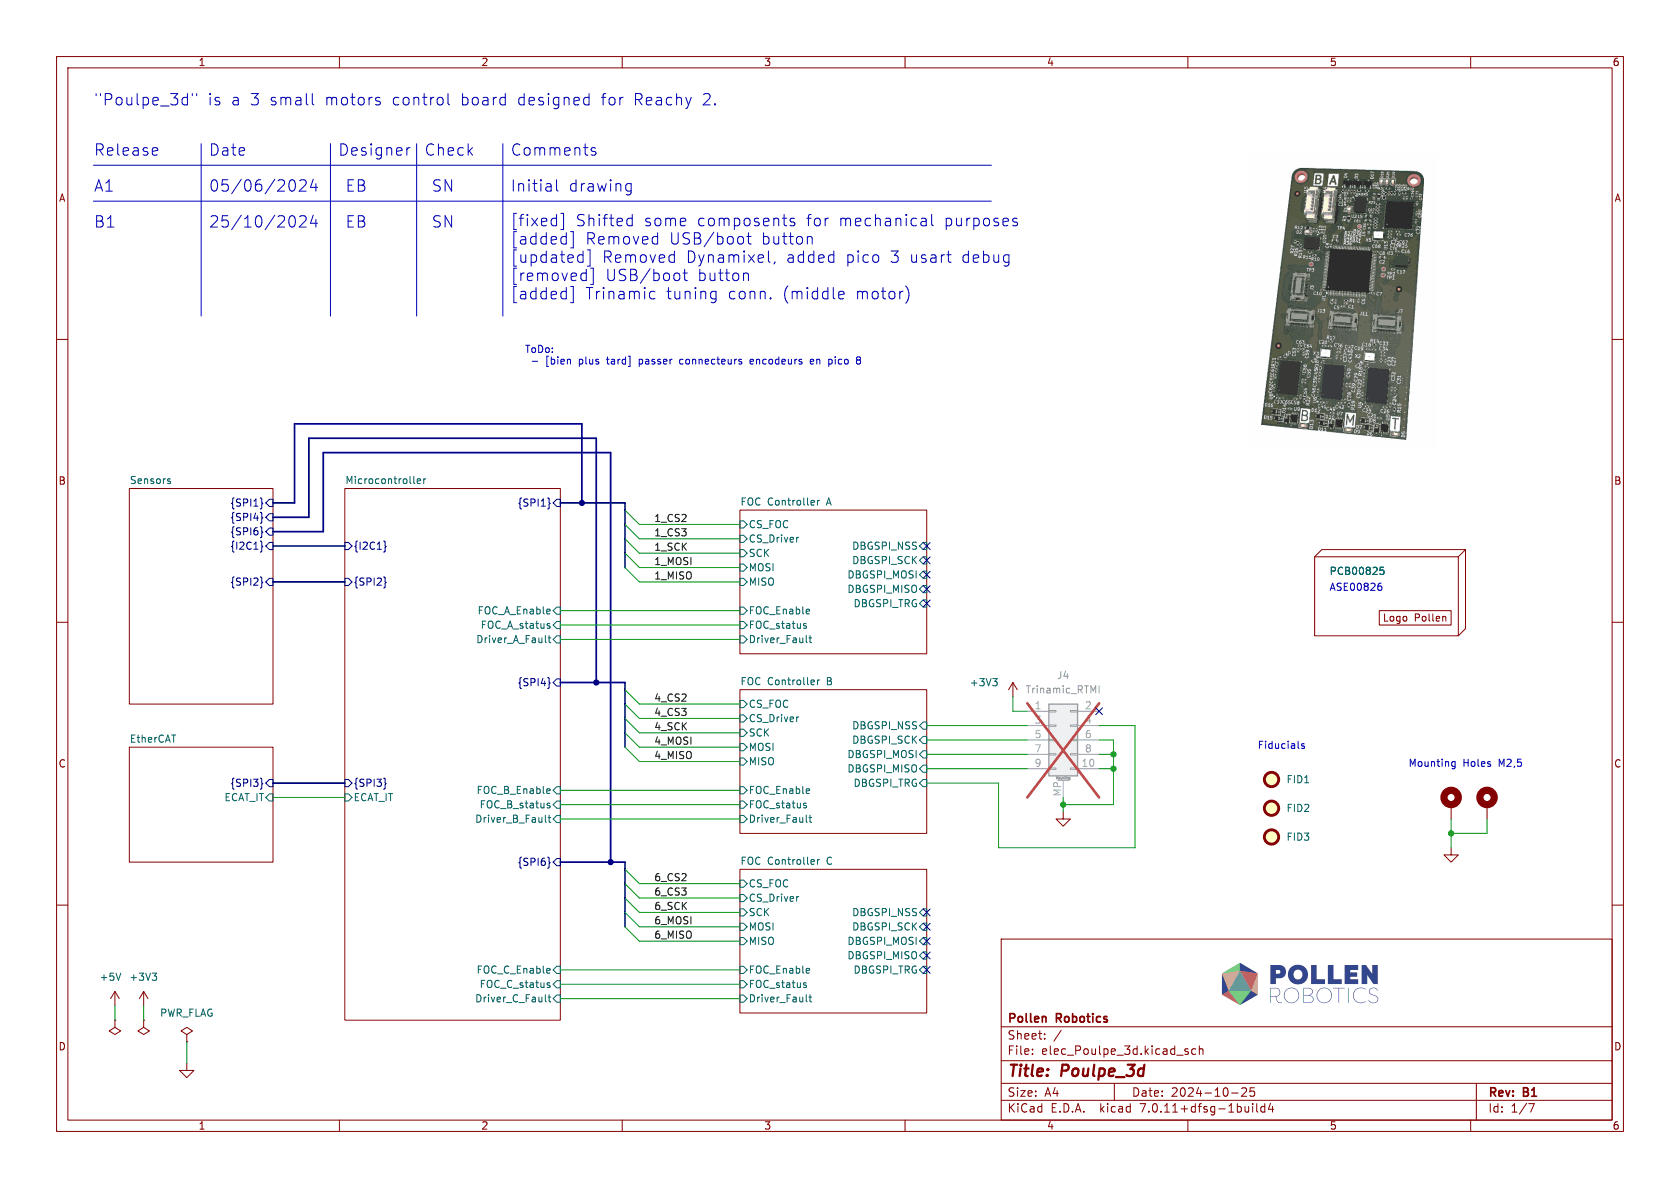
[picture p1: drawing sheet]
(kicad_sch (version 20230121) (generator eeschema)

 (paper "A4")

 (title_block
  (title "Poulpe_3d")
  (date "2024-10-25")
  (rev "B1")
  (company "Pollen Robotics"))

 (lib_symbols
  (symbol "+3V3_1" (power) (pin_names (offset 0)) (in_bom yes) (on_board yes)
   (property "Reference" "#PWR" (at 0 -3.81 0) (effects (font (size 1.27 1.27)) hide))
   (property "Value" "+3V3_1" (at 0 3.556 0) (effects (font (size 1.27 1.27))))
   (property "Footprint" "" (at 0 0 0) (effects (font (size 1.27 1.27)) hide))
   (property "Datasheet" "" (at 0 0 0) (effects (font (size 1.27 1.27)) hide))
   (symbol "+3V3_1_0_1"
    (polyline (pts (xy -0.762 1.27) (xy 0 2.54)) (stroke (width 0) (type default)) (fill (type none)))
    (polyline (pts (xy 0 0) (xy 0 2.54)) (stroke (width 0) (type default)) (fill (type none)))
    (polyline (pts (xy 0 2.54) (xy 0.762 1.27)) (stroke (width 0) (type default)) (fill (type none))))
   (symbol "+3V3_1_1_1"
    (pin power_in line (at 0 0 90) (length 0) hide (name "+3V3" (effects (font (size 1.27 1.27)))) (number "1" (effects (font (size 1.27 1.27)))))))
  (symbol "+5V_1" (power) (pin_names (offset 0)) (in_bom yes) (on_board yes)
   (property "Reference" "#PWR" (at 0 -3.81 0) (effects (font (size 1.27 1.27)) hide))
   (property "Value" "+5V_1" (at 0 3.556 0) (effects (font (size 1.27 1.27))))
   (property "Footprint" "" (at 0 0 0) (effects (font (size 1.27 1.27)) hide))
   (property "Datasheet" "" (at 0 0 0) (effects (font (size 1.27 1.27)) hide))
   (symbol "+5V_1_0_1"
    (polyline (pts (xy -0.762 1.27) (xy 0 2.54)) (stroke (width 0) (type default)) (fill (type none)))
    (polyline (pts (xy 0 0) (xy 0 2.54)) (stroke (width 0) (type default)) (fill (type none)))
    (polyline (pts (xy 0 2.54) (xy 0.762 1.27)) (stroke (width 0) (type default)) (fill (type none))))
   (symbol "+5V_1_1_1"
    (pin power_in line (at 0 0 90) (length 0) hide (name "+5V" (effects (font (size 1.27 1.27)))) (number "1" (effects (font (size 1.27 1.27)))))))
  (symbol "Connector_Generic_MountingPin:Conn_02x05_Odd_Even_MountingPin" (pin_names (offset 1.016) hide) (in_bom yes) (on_board yes)
   (property "Reference" "J" (at 1.27 7.62 0) (effects (font (size 1.27 1.27))))
   (property "Value" "Conn_02x05_Odd_Even_MountingPin" (at 2.54 -7.62 0) (effects (font (size 1.27 1.27)) (justify left)))
   (property "Footprint" "" (at 0 0 0) (effects (font (size 1.27 1.27)) hide))
   (property "Datasheet" "~" (at 0 0 0) (effects (font (size 1.27 1.27)) hide))
   (symbol "Conn_02x05_Odd_Even_MountingPin_1_1"
    (rectangle (start -1.27 -4.953) (end 0 -5.207) (stroke (width 0.1524) (type default)) (fill (type none)))
    (rectangle (start -1.27 -2.413) (end 0 -2.667) (stroke (width 0.1524) (type default)) (fill (type none)))
    (rectangle (start -1.27 0.127) (end 0 -0.127) (stroke (width 0.1524) (type default)) (fill (type none)))
    (rectangle (start -1.27 2.667) (end 0 2.413) (stroke (width 0.1524) (type default)) (fill (type none)))
    (rectangle (start -1.27 5.207) (end 0 4.953) (stroke (width 0.1524) (type default)) (fill (type none)))
    (rectangle (start -1.27 6.35) (end 3.81 -6.35) (stroke (width 0.254) (type default)) (fill (type background)))
    (polyline (pts (xy 0.254 -7.112) (xy 2.286 -7.112)) (stroke (width 0.1524) (type default)) (fill (type none)))
    (rectangle (start 3.81 -4.953) (end 2.54 -5.207) (stroke (width 0.1524) (type default)) (fill (type none)))
    (rectangle (start 3.81 -2.413) (end 2.54 -2.667) (stroke (width 0.1524) (type default)) (fill (type none)))
    (rectangle (start 3.81 0.127) (end 2.54 -0.127) (stroke (width 0.1524) (type default)) (fill (type none)))
    (rectangle (start 3.81 2.667) (end 2.54 2.413) (stroke (width 0.1524) (type default)) (fill (type none)))
    (rectangle (start 3.81 5.207) (end 2.54 4.953) (stroke (width 0.1524) (type default)) (fill (type none)))
    (text "Mounting" (at 1.27 -6.731 0) (effects (font (size 0.381 0.381))))
    (pin passive line (at -5.08 5.08 0) (length 3.81) (name "Pin_1" (effects (font (size 1.27 1.27)))) (number "1" (effects (font (size 1.27 1.27)))))
    (pin passive line (at 7.62 -5.08 180) (length 3.81) (name "Pin_10" (effects (font (size 1.27 1.27)))) (number "10" (effects (font (size 1.27 1.27)))))
    (pin passive line (at 7.62 5.08 180) (length 3.81) (name "Pin_2" (effects (font (size 1.27 1.27)))) (number "2" (effects (font (size 1.27 1.27)))))
    (pin passive line (at -5.08 2.54 0) (length 3.81) (name "Pin_3" (effects (font (size 1.27 1.27)))) (number "3" (effects (font (size 1.27 1.27)))))
    (pin passive line (at 7.62 2.54 180) (length 3.81) (name "Pin_4" (effects (font (size 1.27 1.27)))) (number "4" (effects (font (size 1.27 1.27)))))
    (pin passive line (at -5.08 0 0) (length 3.81) (name "Pin_5" (effects (font (size 1.27 1.27)))) (number "5" (effects (font (size 1.27 1.27)))))
    (pin passive line (at 7.62 0 180) (length 3.81) (name "Pin_6" (effects (font (size 1.27 1.27)))) (number "6" (effects (font (size 1.27 1.27)))))
    (pin passive line (at -5.08 -2.54 0) (length 3.81) (name "Pin_7" (effects (font (size 1.27 1.27)))) (number "7" (effects (font (size 1.27 1.27)))))
    (pin passive line (at 7.62 -2.54 180) (length 3.81) (name "Pin_8" (effects (font (size 1.27 1.27)))) (number "8" (effects (font (size 1.27 1.27)))))
    (pin passive line (at -5.08 -5.08 0) (length 3.81) (name "Pin_9" (effects (font (size 1.27 1.27)))) (number "9" (effects (font (size 1.27 1.27)))))
    (pin passive line (at 1.27 -10.16 90) (length 3.048) (name "MountPin" (effects (font (size 1.27 1.27)))) (number "MP" (effects (font (size 1.27 1.27)))))))
  (symbol "GND_1" (power) (pin_names (offset 0)) (in_bom yes) (on_board yes)
   (property "Reference" "#PWR" (at 0 -6.35 0) (effects (font (size 1.27 1.27)) hide))
   (property "Value" "GND_1" (at 0 -3.81 0) (effects (font (size 1.27 1.27))))
   (property "Footprint" "" (at 0 0 0) (effects (font (size 1.27 1.27)) hide))
   (property "Datasheet" "" (at 0 0 0) (effects (font (size 1.27 1.27)) hide))
   (symbol "GND_1_0_1"
    (polyline (pts (xy 0 0) (xy 0 -1.27) (xy 1.27 -1.27) (xy 0 -2.54) (xy -1.27 -1.27) (xy 0 -1.27)) (stroke (width 0) (type default)) (fill (type none))))
   (symbol "GND_1_1_1"
    (pin power_in line (at 0 0 270) (length 0) hide (name "GND" (effects (font (size 1.27 1.27)))) (number "1" (effects (font (size 1.27 1.27)))))))
  (symbol "Library_Pollen:Logo Pollen 2021" (in_bom yes) (on_board yes)
   (property "Reference" "H" (at 1.27 1.27 0) (effects (font (size 1.27 1.27))))
   (property "Value" "Logo Pollen 2021" (at 8.89 -3.81 0) (effects (font (size 1.27 1.27)) hide))
   (property "Footprint" "" (at 0 0 0) (effects (font (size 1.27 1.27)) hide))
   (property "Datasheet" "" (at 0 0 0) (effects (font (size 1.27 1.27)) hide))
   (symbol "Logo Pollen 2021_0_0"
    (rectangle (start 0 0) (end 12.7 -2.54) (stroke (width 0) (type default)) (fill (type none)))
    (text "Logo Pollen" (at 6.35 -1.27 0) (effects (font (size 1.27 1.27))))))
  (symbol "Library_Pollen:PCB" (in_bom yes) (on_board no)
   (property "Reference" "H" (at 2.54 2.54 0) (effects (font (size 1.27 1.27))))
   (property "Value" "PCB" (at 2.54 -15.24 0) (effects (font (size 1.27 1.27))))
   (property "Footprint" "" (at 0 0 0) (effects (font (size 1.27 1.27)) hide))
   (property "Datasheet" "" (at 0 0 0) (effects (font (size 1.27 1.27)) hide))
   (symbol "PCB_0_0"
    (polyline (pts (xy 26.67 1.27) (xy 25.4 0)) (stroke (width 0) (type default)) (fill (type none)))
    (polyline (pts (xy 0 0) (xy 1.27 1.27) (xy 26.67 1.27) (xy 26.67 -12.7) (xy 25.4 -13.97)) (stroke (width 0) (type default)) (fill (type none))))
   (symbol "PCB_0_1"
    (rectangle (start 0 0) (end 25.4 -13.97) (stroke (width 0) (type default)) (fill (type none)))))
  (symbol "Mechanical:Fiducial" (in_bom yes) (on_board yes)
   (property "Reference" "FID" (at 0 5.08 0) (effects (font (size 1.27 1.27))))
   (property "Value" "Fiducial" (at 0 3.175 0) (effects (font (size 1.27 1.27))))
   (property "Footprint" "" (at 0 0 0) (effects (font (size 1.27 1.27)) hide))
   (property "Datasheet" "~" (at 0 0 0) (effects (font (size 1.27 1.27)) hide))
   (symbol "Fiducial_0_1"
    (circle (center 0 0) (radius 1.27) (stroke (width 0.508) (type default)) (fill (type background)))))
  (symbol "Mechanical:MountingHole_Pad" (pin_numbers hide) (pin_names (offset 1.016) hide) (in_bom yes) (on_board yes)
   (property "Reference" "H" (at 0 6.35 0) (effects (font (size 1.27 1.27))))
   (property "Value" "MountingHole_Pad" (at 0 4.445 0) (effects (font (size 1.27 1.27))))
   (property "Footprint" "" (at 0 0 0) (effects (font (size 1.27 1.27)) hide))
   (property "Datasheet" "~" (at 0 0 0) (effects (font (size 1.27 1.27)) hide))
   (symbol "MountingHole_Pad_0_1"
    (circle (center 0 1.27) (radius 1.27) (stroke (width 1.27) (type default)) (fill (type none))))
   (symbol "MountingHole_Pad_1_1"
    (pin input line (at 0 -2.54 90) (length 2.54) (name "1" (effects (font (size 1.27 1.27)))) (number "1" (effects (font (size 1.27 1.27)))))))
  (symbol "power:GND" (power) (pin_names (offset 0)) (in_bom yes) (on_board yes)
   (property "Reference" "#PWR" (at 0 -6.35 0) (effects (font (size 1.27 1.27)) hide))
   (property "Value" "GND" (at 0 -3.81 0) (effects (font (size 1.27 1.27))))
   (property "Footprint" "" (at 0 0 0) (effects (font (size 1.27 1.27)) hide))
   (property "Datasheet" "" (at 0 0 0) (effects (font (size 1.27 1.27)) hide))
   (symbol "GND_0_1"
    (polyline (pts (xy 0 0) (xy 0 -1.27) (xy 1.27 -1.27) (xy 0 -2.54) (xy -1.27 -1.27) (xy 0 -1.27)) (stroke (width 0) (type default)) (fill (type none))))
   (symbol "GND_1_1"
    (pin power_in line (at 0 0 270) (length 0) hide (name "GND" (effects (font (size 1.27 1.27)))) (number "1" (effects (font (size 1.27 1.27)))))))
  (symbol "power:PWR_FLAG" (power) (pin_numbers hide) (pin_names (offset 0) hide) (in_bom yes) (on_board yes)
   (property "Reference" "#FLG" (at 0 1.905 0) (effects (font (size 1.27 1.27)) hide))
   (property "Value" "PWR_FLAG" (at 0 3.81 0) (effects (font (size 1.27 1.27))))
   (property "Footprint" "" (at 0 0 0) (effects (font (size 1.27 1.27)) hide))
   (property "Datasheet" "~" (at 0 0 0) (effects (font (size 1.27 1.27)) hide))
   (symbol "PWR_FLAG_0_0"
    (pin power_out line (at 0 0 90) (length 0) (name "pwr" (effects (font (size 1.27 1.27)))) (number "1" (effects (font (size 1.27 1.27))))))
   (symbol "PWR_FLAG_0_1"
    (polyline (pts (xy 0 0) (xy 0 1.27) (xy -1.016 1.905) (xy 0 2.54) (xy 1.016 1.905) (xy 0 1.27)) (stroke (width 0) (type default)) (fill (type none))))))

 (junction (at 196.85 133.35) (diameter 0) (color 0 0 0 0))
 (junction (at 102.87 88.9) (diameter 0) (color 0 0 0 0))
 (junction (at 105.41 120.65) (diameter 0) (color 0 0 0 0))
 (junction (at 187.96 142.24) (diameter 0) (color 0 0 0 0))
 (junction (at 196.85 135.89) (diameter 0) (color 0 0 0 0))
 (junction (at 256.54 147.32) (diameter 0) (color 0 0 0 0))
 (junction (at 107.95 152.4) (diameter 0) (color 0 0 0 0))

 (no_connect (at 163.83 166.37))
 (no_connect (at 163.83 171.45))
 (no_connect (at 163.83 106.68))
 (no_connect (at 163.83 101.6))
 (no_connect (at 194.31 125.73))
 (no_connect (at 163.83 161.29))
 (no_connect (at 163.83 99.06))
 (no_connect (at 163.83 163.83))
 (no_connect (at 163.83 168.91))
 (no_connect (at 163.83 96.52))
 (no_connect (at 163.83 104.14))

 (bus_entry (at 110.49 124.46) (size 2.54 2.54) (stroke (width 0) (type default)))
 (bus_entry (at 110.49 156.21) (size 2.54 2.54) (stroke (width 0) (type default)))
 (bus_entry (at 110.49 90.17) (size 2.54 2.54) (stroke (width 0) (type default)))
 (bus_entry (at 110.49 153.67) (size 2.54 2.54) (stroke (width 0) (type default)))
 (bus_entry (at 110.49 158.75) (size 2.54 2.54) (stroke (width 0) (type default)))
 (bus_entry (at 110.49 95.25) (size 2.54 2.54) (stroke (width 0) (type default)))
 (bus_entry (at 110.49 127) (size 2.54 2.54) (stroke (width 0) (type default)))
 (bus_entry (at 110.49 161.29) (size 2.54 2.54) (stroke (width 0) (type default)))
 (bus_entry (at 110.49 132.08) (size 2.54 2.54) (stroke (width 0) (type default)))
 (bus_entry (at 110.49 92.71) (size 2.54 2.54) (stroke (width 0) (type default)))
 (bus_entry (at 110.49 97.79) (size 2.54 2.54) (stroke (width 0) (type default)))
 (bus_entry (at 110.49 129.54) (size 2.54 2.54) (stroke (width 0) (type default)))
 (bus_entry (at 110.49 163.83) (size 2.54 2.54) (stroke (width 0) (type default)))
 (bus_entry (at 110.49 100.33) (size 2.54 2.54) (stroke (width 0) (type default)))
 (bus_entry (at 110.49 121.92) (size 2.54 2.54) (stroke (width 0) (type default)))

 (bus (pts (xy 110.49 156.21) (xy 110.49 158.75)) (stroke (width 0) (type default)))

 (wire (pts (xy 113.03 124.46) (xy 130.81 124.46)) (stroke (width 0) (type default)))
 (bus (pts (xy 110.49 129.54) (xy 110.49 132.08)) (stroke (width 0) (type default)))

 (wire (pts (xy 163.83 138.43) (xy 176.53 138.43)) (stroke (width 0) (type default)))
 (bus (pts (xy 52.07 88.9) (xy 52.07 74.93)) (stroke (width 0) (type default)))
 (bus (pts (xy 110.49 95.25) (xy 110.49 97.79)) (stroke (width 0) (type default)))
 (bus (pts (xy 57.15 80.01) (xy 107.95 80.01)) (stroke (width 0) (type default)))

 (wire (pts (xy 256.54 147.32) (xy 256.54 149.86)) (stroke (width 0) (type default)))
 (bus (pts (xy 99.06 120.65) (xy 105.41 120.65)) (stroke (width 0) (type default)))

 (wire (pts (xy 200.66 128.27) (xy 200.66 149.86)) (stroke (width 0) (type default)))
 (wire (pts (xy 187.96 142.24) (xy 187.96 143.51)) (stroke (width 0) (type default)))
 (wire (pts (xy 194.31 128.27) (xy 200.66 128.27)) (stroke (width 0) (type default)))
 (bus (pts (xy 54.61 77.47) (xy 105.41 77.47)) (stroke (width 0) (type default)))
 (bus (pts (xy 54.61 91.44) (xy 54.61 77.47)) (stroke (width 0) (type default)))
 (bus (pts (xy 110.49 124.46) (xy 110.49 127)) (stroke (width 0) (type default)))
 (bus (pts (xy 110.49 161.29) (xy 110.49 163.83)) (stroke (width 0) (type default)))

 (wire (pts (xy 113.03 132.08) (xy 130.81 132.08)) (stroke (width 0) (type default)))
 (wire (pts (xy 196.85 133.35) (xy 196.85 135.89)) (stroke (width 0) (type default)))
 (wire (pts (xy 113.03 163.83) (xy 130.81 163.83)) (stroke (width 0) (type default)))
 (wire (pts (xy 113.03 158.75) (xy 130.81 158.75)) (stroke (width 0) (type default)))
 (wire (pts (xy 99.06 139.7) (xy 130.81 139.7)) (stroke (width 0) (type default)))
 (polyline (pts (xy 88.9 25.4) (xy 88.9 55.88)) (stroke (width 0) (type default)))

 (bus (pts (xy 110.49 92.71) (xy 110.49 95.25)) (stroke (width 0) (type default)))

 (wire (pts (xy 200.66 149.86) (xy 176.53 149.86)) (stroke (width 0) (type default)))
 (bus (pts (xy 48.26 138.43) (xy 60.96 138.43)) (stroke (width 0) (type default)))

 (wire (pts (xy 113.03 161.29) (xy 130.81 161.29)) (stroke (width 0) (type default)))
 (bus (pts (xy 102.87 74.93) (xy 102.87 88.9)) (stroke (width 0) (type default)))

 (polyline (pts (xy 35.56 25.4) (xy 35.56 55.88)) (stroke (width 0) (type default)))

 (wire (pts (xy 194.31 130.81) (xy 196.85 130.81)) (stroke (width 0) (type default)))
 (bus (pts (xy 110.49 153.67) (xy 110.49 156.21)) (stroke (width 0) (type default)))

 (wire (pts (xy 113.03 95.25) (xy 130.81 95.25)) (stroke (width 0) (type default)))
 (bus (pts (xy 110.49 127) (xy 110.49 129.54)) (stroke (width 0) (type default)))

 (wire (pts (xy 196.85 142.24) (xy 187.96 142.24)) (stroke (width 0) (type default)))
 (bus (pts (xy 110.49 90.17) (xy 110.49 92.71)) (stroke (width 0) (type default)))
 (bus (pts (xy 110.49 121.92) (xy 110.49 124.46)) (stroke (width 0) (type default)))

 (polyline (pts (xy 58.42 25.4) (xy 58.42 55.88)) (stroke (width 0) (type default)))

 (bus (pts (xy 105.41 77.47) (xy 105.41 120.65)) (stroke (width 0) (type default)))

 (wire (pts (xy 113.03 100.33) (xy 130.81 100.33)) (stroke (width 0) (type default)))
 (bus (pts (xy 57.15 93.98) (xy 57.15 80.01)) (stroke (width 0) (type default)))

 (wire (pts (xy 99.06 176.53) (xy 130.81 176.53)) (stroke (width 0) (type default)))
 (wire (pts (xy 99.06 110.49) (xy 130.81 110.49)) (stroke (width 0) (type default)))
 (polyline (pts (xy 16.51 35.56) (xy 175.26 35.56)) (stroke (width 0) (type default)))

 (wire (pts (xy 194.31 135.89) (xy 196.85 135.89)) (stroke (width 0) (type default)))
 (wire (pts (xy 99.06 171.45) (xy 130.81 171.45)) (stroke (width 0) (type default)))
 (bus (pts (xy 110.49 158.75) (xy 110.49 161.29)) (stroke (width 0) (type default)))
 (bus (pts (xy 110.49 97.79) (xy 110.49 100.33)) (stroke (width 0) (type default)))

 (wire (pts (xy 33.02 184.15) (xy 33.02 187.96)) (stroke (width 0) (type default)))
 (wire (pts (xy 163.83 130.81) (xy 181.61 130.81)) (stroke (width 0) (type default)))
 (wire (pts (xy 262.89 144.78) (xy 262.89 147.32)) (stroke (width 0) (type default)))
 (bus (pts (xy 48.26 93.98) (xy 57.15 93.98)) (stroke (width 0) (type default)))

 (wire (pts (xy 176.53 149.86) (xy 176.53 138.43)) (stroke (width 0) (type default)))
 (wire (pts (xy 163.83 135.89) (xy 181.61 135.89)) (stroke (width 0) (type default)))
 (bus (pts (xy 48.26 91.44) (xy 54.61 91.44)) (stroke (width 0) (type default)))

 (wire (pts (xy 196.85 135.89) (xy 196.85 142.24)) (stroke (width 0) (type default)))
 (wire (pts (xy 181.61 125.73) (xy 179.07 125.73)) (stroke (width 0) (type default)))
 (bus (pts (xy 99.06 88.9) (xy 102.87 88.9)) (stroke (width 0) (type default)))

 (wire (pts (xy 179.07 125.73) (xy 179.07 123.19)) (stroke (width 0) (type default)))
 (wire (pts (xy 163.83 128.27) (xy 181.61 128.27)) (stroke (width 0) (type default)))
 (wire (pts (xy 99.06 173.99) (xy 130.81 173.99)) (stroke (width 0) (type default)))
 (wire (pts (xy 113.03 156.21) (xy 130.81 156.21)) (stroke (width 0) (type default)))
 (wire (pts (xy 113.03 92.71) (xy 130.81 92.71)) (stroke (width 0) (type default)))
 (wire (pts (xy 20.32 177.8) (xy 20.32 180.34)) (stroke (width 0) (type default)))
 (bus (pts (xy 110.49 152.4) (xy 110.49 153.67)) (stroke (width 0) (type default)))

 (polyline (pts (xy 73.66 25.4) (xy 73.66 55.88)) (stroke (width 0) (type default)))
 (polyline (pts (xy 16.51 29.21) (xy 175.26 29.21)) (stroke (width 0) (type default)))

 (wire (pts (xy 196.85 130.81) (xy 196.85 133.35)) (stroke (width 0) (type default)))
 (wire (pts (xy 99.06 142.24) (xy 130.81 142.24)) (stroke (width 0) (type default)))
 (bus (pts (xy 99.06 152.4) (xy 107.95 152.4)) (stroke (width 0) (type default)))
 (bus (pts (xy 110.49 120.65) (xy 110.49 121.92)) (stroke (width 0) (type default)))
 (bus (pts (xy 105.41 120.65) (xy 110.49 120.65)) (stroke (width 0) (type default)))

 (wire (pts (xy 113.03 129.54) (xy 130.81 129.54)) (stroke (width 0) (type default)))
 (wire (pts (xy 48.26 140.97) (xy 60.96 140.97)) (stroke (width 0) (type default)))
 (bus (pts (xy 102.87 88.9) (xy 110.49 88.9)) (stroke (width 0) (type default)))

 (wire (pts (xy 99.06 144.78) (xy 130.81 144.78)) (stroke (width 0) (type default)))
 (wire (pts (xy 163.83 133.35) (xy 181.61 133.35)) (stroke (width 0) (type default)))
 (wire (pts (xy 256.54 147.32) (xy 262.89 147.32)) (stroke (width 0) (type default)))
 (wire (pts (xy 187.96 140.97) (xy 187.96 142.24)) (stroke (width 0) (type default)))
 (wire (pts (xy 25.4 177.8) (xy 25.4 180.34)) (stroke (width 0) (type default)))
 (bus (pts (xy 48.26 102.87) (xy 60.96 102.87)) (stroke (width 0) (type default)))

 (wire (pts (xy 113.03 97.79) (xy 130.81 97.79)) (stroke (width 0) (type default)))
 (bus (pts (xy 107.95 80.01) (xy 107.95 152.4)) (stroke (width 0) (type default)))

 (wire (pts (xy 99.06 107.95) (xy 130.81 107.95)) (stroke (width 0) (type default)))
 (bus (pts (xy 48.26 88.9) (xy 52.07 88.9)) (stroke (width 0) (type default)))

 (wire (pts (xy 194.31 133.35) (xy 196.85 133.35)) (stroke (width 0) (type default)))
 (wire (pts (xy 256.54 144.78) (xy 256.54 147.32)) (stroke (width 0) (type default)))
 (wire (pts (xy 113.03 127) (xy 130.81 127)) (stroke (width 0) (type default)))
 (wire (pts (xy 113.03 134.62) (xy 130.81 134.62)) (stroke (width 0) (type default)))
 (bus (pts (xy 48.26 96.52) (xy 60.96 96.52)) (stroke (width 0) (type default)))
 (bus (pts (xy 110.49 88.9) (xy 110.49 90.17)) (stroke (width 0) (type default)))

 (wire (pts (xy 99.06 113.03) (xy 130.81 113.03)) (stroke (width 0) (type default)))
 (wire (pts (xy 113.03 166.37) (xy 130.81 166.37)) (stroke (width 0) (type default)))
 (wire (pts (xy 113.03 102.87) (xy 130.81 102.87)) (stroke (width 0) (type default)))
 (bus (pts (xy 107.95 152.4) (xy 110.49 152.4)) (stroke (width 0) (type default)))
 (bus (pts (xy 52.07 74.93) (xy 102.87 74.93)) (stroke (width 0) (type default)))

 (image (at 229.87 173.99) (scale 0.113275)
  (data))
 (image (at 237.49 53.34)
  (data))

 (text "Mounting Holes M2,5" (at 248.92 135.89 0) (effects (font (size 1.27 1.27)) (justify left bottom)))
 (text "EB" (at 60.96 40.64 0) (effects (font (size 2.0066 2.0066)) (justify left bottom)))
 (text "Date" (at 36.83 27.94 0) (effects (font (size 2.0066 2.0066)) (justify left bottom)))
 (text "Check" (at 74.93 27.94 0) (effects (font (size 2.0066 2.0066)) (justify left bottom)))
 (text "Release" (at 16.51 27.94 0) (effects (font (size 2.0066 2.0066)) (justify left bottom)))
 (text "SN" (at 76.2 40.64 0) (effects (font (size 2.0066 2.0066)) (justify left bottom)))
 (text "Fiducials" (at 222.25 132.715 0) (effects (font (size 1.27 1.27)) (justify left bottom)))
 (text "ASE00826" (at 234.95 104.775 0) (effects (font (size 1.27 1.27)) (justify left bottom)))
 (text "A1" (at 16.51 34.29 0) (effects (font (size 2.0066 2.0066)) (justify left bottom)))
 (text "EB" (at 60.96 34.29 0) (effects (font (size 2.0066 2.0066)) (justify left bottom)))
 (text "B1" (at 16.51 40.64 0) (effects (font (size 2.0066 2.0066)) (justify left bottom)))
 (text "Initial drawing" (at 90.17 34.29 0) (effects (font (size 2.0066 2.0066)) (justify left bottom)))
 (text "\"Poulpe_3d\" is a 3 small motors control board designed for Reachy 2." (at 16.51 19.05 0) (effects (font (size 2.0066 2.0066)) (justify left bottom)))
 (text "Designer" (at 59.69 27.94 0) (effects (font (size 2.0066 2.0066)) (justify left bottom)))
 (text "25/10/2024" (at 36.83 40.64 0) (effects (font (size 2.0066 2.0066)) (justify left bottom)))
 (text "[fixed] Shifted some composents for mechanical purposes\n[added] Removed USB/boot button\n[updated] Removed Dynamixel, added pico 3 usart debug\n[removed] USB/boot button\n[added] Trinamic tuning conn. (middle motor)" (at 90.17 53.34 0) (effects (font (size 2.0066 2.0066)) (justify left bottom)))
 (text "SN" (at 76.2 34.29 0) (effects (font (size 2.0066 2.0066)) (justify left bottom)))
 (text "Comments" (at 90.17 27.94 0) (effects (font (size 2.0066 2.0066)) (justify left bottom)))
 (text "ToDo:\n - [bien plus tard] passer connecteurs encodeurs en pico 8\n" (at 92.71 64.77 0) (effects (font (size 1.27 1.27)) (justify left bottom)))
 (text "05/06/2024" (at 36.83 34.29 0) (effects (font (size 2.0066 2.0066)) (justify left bottom)))

 (label "1_CS3" (at 115.57 95.25 0) (fields_autoplaced) (effects (font (size 1.27 1.27)) (justify left bottom)))
 (label "4_CS3" (at 115.57 127 0) (fields_autoplaced) (effects (font (size 1.27 1.27)) (justify left bottom)))
 (label "6_CS2" (at 115.57 156.21 0) (fields_autoplaced) (effects (font (size 1.27 1.27)) (justify left bottom)))
 (label "1_MOSI" (at 115.57 100.33 0) (fields_autoplaced) (effects (font (size 1.27 1.27)) (justify left bottom)))
 (label "4_MOSI" (at 115.57 132.08 0) (fields_autoplaced) (effects (font (size 1.27 1.27)) (justify left bottom)))
 (label "1_SCK" (at 115.57 97.79 0) (fields_autoplaced) (effects (font (size 1.27 1.27)) (justify left bottom)))
 (label "4_MISO" (at 115.57 134.62 0) (fields_autoplaced) (effects (font (size 1.27 1.27)) (justify left bottom)))
 (label "4_CS2" (at 115.57 124.46 0) (fields_autoplaced) (effects (font (size 1.27 1.27)) (justify left bottom)))
 (label "6_MOSI" (at 115.57 163.83 0) (fields_autoplaced) (effects (font (size 1.27 1.27)) (justify left bottom)))
 (label "6_MISO" (at 115.57 166.37 0) (fields_autoplaced) (effects (font (size 1.27 1.27)) (justify left bottom)))
 (label "1_MISO" (at 115.57 102.87 0) (fields_autoplaced) (effects (font (size 1.27 1.27)) (justify left bottom)))
 (label "4_SCK" (at 115.57 129.54 0) (fields_autoplaced) (effects (font (size 1.27 1.27)) (justify left bottom)))
 (label "6_CS3" (at 115.57 158.75 0) (fields_autoplaced) (effects (font (size 1.27 1.27)) (justify left bottom)))
 (label "6_SCK" (at 115.57 161.29 0) (fields_autoplaced) (effects (font (size 1.27 1.27)) (justify left bottom)))
 (label "1_CS2" (at 115.57 92.71 0) (fields_autoplaced) (effects (font (size 1.27 1.27)) (justify left bottom)))

 (symbol (lib_name "+5V_1") (lib_id "power:+5V") (at 20.32 177.8 0) (mirror y) (unit 1) (in_bom yes) (on_board yes) (dnp no)
  (property "Reference" "#PWR02" (at 20.32 181.61 0) (effects (font (size 1.27 1.27)) hide))
  (property "Value" "+5V" (at 21.59 172.72 0) (effects (font (size 1.27 1.27)) (justify left)))
  (property "Footprint" "" (at 20.32 177.8 0) (effects (font (size 1.27 1.27)) hide))
  (property "Datasheet" "" (at 20.32 177.8 0) (effects (font (size 1.27 1.27)) hide)) (pin "1"))

 (symbol (lib_id "power:PWR_FLAG") (at 20.32 180.34 180) (unit 1) (in_bom yes) (on_board yes) (dnp no) (fields_autoplaced)
  (property "Reference" "#FLG01" (at 20.32 182.245 0) (effects (font (size 1.27 1.27)) hide))
  (property "Value" "PWR_FLAG" (at 20.32 185.42 0) (effects (font (size 1.27 1.27)) hide))
  (property "Footprint" "" (at 20.32 180.34 0) (effects (font (size 1.27 1.27)) hide))
  (property "Datasheet" "~" (at 20.32 180.34 0) (effects (font (size 1.27 1.27)) hide)) (pin "1"))

 (symbol (lib_id "Library_Pollen:PCB") (at 232.41 98.425 0) (unit 1) (in_bom no) (on_board no) (dnp no)
  (property "Reference" "H1" (at 234.95 95.885 0) (effects (font (size 1.27 1.27)) (justify left) hide))
  (property "Value" "PCB00825" (at 234.95 100.965 0) (effects (font (size 1.27 1.27)) (justify left)))
  (property "Footprint" "" (at 232.41 98.425 0) (effects (font (size 1.27 1.27)) hide))
  (property "Datasheet" "" (at 232.41 98.425 0) (effects (font (size 1.27 1.27)) hide))
  (property "Description" "PCB" (at 232.41 98.425 0) (effects (font (size 1.27 1.27)) hide))
  (property "Man." "" (at 232.41 98.425 0) (effects (font (size 1.27 1.27)) hide))
  (property "Man. Ref." "" (at 232.41 98.425 0) (effects (font (size 1.27 1.27)) hide)))

 (symbol (lib_id "Mechanical:Fiducial") (at 224.79 142.875 0) (unit 1) (in_bom no) (on_board yes) (dnp no) (fields_autoplaced)
  (property "Reference" "FID2" (at 227.33 142.8749 0) (effects (font (size 1.27 1.27)) (justify left)))
  (property "Value" "DNP Fiducial" (at 227.33 144.1449 0) (effects (font (size 1.27 1.27)) (justify left) hide))
  (property "Footprint" "Fiducial:Fiducial_1mm_Mask2mm" (at 224.79 142.875 0) (effects (font (size 1.27 1.27)) hide))
  (property "Datasheet" "~" (at 224.79 142.875 0) (effects (font (size 1.27 1.27)) hide))
  (property "Description" "Fiducial" (at 224.79 142.875 0) (effects (font (size 1.27 1.27)) hide))
  (property "Man." "" (at 224.79 142.875 0) (effects (font (size 1.27 1.27)) hide))
  (property "Man. Ref." "" (at 224.79 142.875 0) (effects (font (size 1.27 1.27)) hide)))

 (symbol (lib_name "+3V3_1") (lib_id "power:+3V3") (at 179.07 123.19 0) (unit 1) (in_bom yes) (on_board yes) (dnp no)
  (property "Reference" "#PWR0168" (at 179.07 127 0) (effects (font (size 1.27 1.27)) hide))
  (property "Value" "+3V3" (at 173.99 120.65 0) (effects (font (size 1.27 1.27))))
  (property "Footprint" "" (at 179.07 123.19 0) (effects (font (size 1.27 1.27)) hide))
  (property "Datasheet" "" (at 179.07 123.19 0) (effects (font (size 1.27 1.27)) hide)) (pin "1"))

 (symbol (lib_id "Mechanical:MountingHole_Pad") (at 256.54 142.24 0) (unit 1) (in_bom no) (on_board yes) (dnp no)
  (property "Reference" "H3" (at 259.08 140.97 0) (effects (font (size 1.27 1.27)) (justify left) hide))
  (property "Value" "MountingHole_Pad" (at 262.89 135.89 0) (effects (font (size 1.27 1.27)) (justify left) hide))
  (property "Footprint" "MountingHole:MountingHole_2.7mm_M2.5_ISO14580_Pad_TopBottom" (at 256.54 142.24 0) (effects (font (size 1.27 1.27)) hide))
  (property "Datasheet" "~" (at 256.54 142.24 0) (effects (font (size 1.27 1.27)) hide))
  (property "Description" "Mounting Hole" (at 256.54 142.24 0) (effects (font (size 1.27 1.27)) hide)) (pin "1"))

 (symbol (lib_name "+3V3_1") (lib_id "power:+3V3") (at 25.4 177.8 0) (unit 1) (in_bom yes) (on_board yes) (dnp no) (fields_autoplaced)
  (property "Reference" "#PWR03" (at 25.4 181.61 0) (effects (font (size 1.27 1.27)) hide))
  (property "Value" "+3V3" (at 25.4 172.72 0) (effects (font (size 1.27 1.27))))
  (property "Footprint" "" (at 25.4 177.8 0) (effects (font (size 1.27 1.27)) hide))
  (property "Datasheet" "" (at 25.4 177.8 0) (effects (font (size 1.27 1.27)) hide)) (pin "1"))

 (symbol (lib_id "power:GND") (at 187.96 143.51 0) (unit 1) (in_bom yes) (on_board yes) (dnp no) (fields_autoplaced)
  (property "Reference" "#PWR064" (at 187.96 149.86 0) (effects (font (size 1.27 1.27)) hide))
  (property "Value" "GND" (at 187.96 148.59 0) (effects (font (size 1.27 1.27)) hide))
  (property "Footprint" "" (at 187.96 143.51 0) (effects (font (size 1.27 1.27)) hide))
  (property "Datasheet" "" (at 187.96 143.51 0) (effects (font (size 1.27 1.27)) hide)) (pin "1"))

 (symbol (lib_id "Mechanical:MountingHole_Pad") (at 262.89 142.24 0) (unit 1) (in_bom no) (on_board yes) (dnp no) (fields_autoplaced)
  (property "Reference" "H4" (at 265.43 140.97 0) (effects (font (size 1.27 1.27)) (justify left) hide))
  (property "Value" "MountingHole_Pad" (at 265.43 142.24 0) (effects (font (size 1.27 1.27)) (justify left) hide))
  (property "Footprint" "MountingHole:MountingHole_2.7mm_M2.5_ISO14580_Pad_TopBottom" (at 262.89 142.24 0) (effects (font (size 1.27 1.27)) hide))
  (property "Datasheet" "~" (at 262.89 142.24 0) (effects (font (size 1.27 1.27)) hide))
  (property "Description" "Mounting Hole" (at 262.89 142.24 0) (effects (font (size 1.27 1.27)) hide)) (pin "1"))

 (symbol (lib_id "power:PWR_FLAG") (at 33.02 184.15 0) (unit 1) (in_bom yes) (on_board yes) (dnp no) (fields_autoplaced)
  (property "Reference" "#FLG03" (at 33.02 182.245 0) (effects (font (size 1.27 1.27)) hide))
  (property "Value" "PWR_FLAG" (at 33.02 179.07 0) (effects (font (size 1.27 1.27))))
  (property "Footprint" "" (at 33.02 184.15 0) (effects (font (size 1.27 1.27)) hide))
  (property "Datasheet" "~" (at 33.02 184.15 0) (effects (font (size 1.27 1.27)) hide)) (pin "1"))

 (symbol (lib_id "power:PWR_FLAG") (at 25.4 180.34 180) (unit 1) (in_bom yes) (on_board yes) (dnp no) (fields_autoplaced)
  (property "Reference" "#FLG02" (at 25.4 182.245 0) (effects (font (size 1.27 1.27)) hide))
  (property "Value" "PWR_FLAG" (at 25.4 185.42 0) (effects (font (size 1.27 1.27)) hide))
  (property "Footprint" "" (at 25.4 180.34 0) (effects (font (size 1.27 1.27)) hide))
  (property "Datasheet" "~" (at 25.4 180.34 0) (effects (font (size 1.27 1.27)) hide)) (pin "1"))

 (symbol (lib_id "Connector_Generic_MountingPin:Conn_02x05_Odd_Even_MountingPin") (at 186.69 130.81 0) (unit 1) (in_bom yes) (on_board yes) (dnp yes)
  (property "Reference" "J4" (at 187.96 119.38 0) (effects (font (size 1.27 1.27))))
  (property "Value" "Trinamic_RTMI" (at 187.96 121.92 0) (effects (font (size 1.27 1.27))))
  (property "Footprint" "Library_Pollen:DF20EF-10DP-1V (52)" (at 186.69 130.81 0) (effects (font (size 1.27 1.27)) hide))
  (property "Datasheet" "~" (at 186.69 130.81 0) (effects (font (size 1.27 1.27)) hide))
  (property "Man." "Hirose" (at 186.69 130.81 0) (effects (font (size 1.27 1.27)) hide))
  (property "Man. Ref." "DF20EF-10DP-1V(52)" (at 186.69 130.81 0) (effects (font (size 1.27 1.27)) hide))
  (property "Description" "DNP - FOC Prog Connec." (at 186.69 130.81 0) (effects (font (size 1.27 1.27)) hide)) (pin "1") (pin "10") (pin "2") (pin "3") (pin "4") (pin "5") (pin "6") (pin "7") (pin "8") (pin "9") (pin "MP"))

 (symbol (lib_id "Mechanical:Fiducial") (at 224.79 137.795 0) (unit 1) (in_bom no) (on_board yes) (dnp no)
  (property "Reference" "FID1" (at 227.33 137.795 0) (effects (font (size 1.27 1.27)) (justify left)))
  (property "Value" "DNP Fiducial" (at 227.33 139.0649 0) (effects (font (size 1.27 1.27)) (justify left) hide))
  (property "Footprint" "Fiducial:Fiducial_1mm_Mask2mm" (at 224.79 137.795 0) (effects (font (size 1.27 1.27)) hide))
  (property "Datasheet" "~" (at 224.79 137.795 0) (effects (font (size 1.27 1.27)) hide))
  (property "Description" "Fiducial" (at 224.79 137.795 0) (effects (font (size 1.27 1.27)) hide))
  (property "Man." "" (at 224.79 137.795 0) (effects (font (size 1.27 1.27)) hide))
  (property "Man. Ref." "" (at 224.79 137.795 0) (effects (font (size 1.27 1.27)) hide)))

 (symbol (lib_name "GND_1") (lib_id "power:GND") (at 33.02 187.96 0) (unit 1) (in_bom yes) (on_board yes) (dnp no) (fields_autoplaced)
  (property "Reference" "#PWR04" (at 33.02 194.31 0) (effects (font (size 1.27 1.27)) hide))
  (property "Value" "GND" (at 33.02 193.04 0) (effects (font (size 1.27 1.27)) hide))
  (property "Footprint" "" (at 33.02 187.96 0) (effects (font (size 1.27 1.27)) hide))
  (property "Datasheet" "" (at 33.02 187.96 0) (effects (font (size 1.27 1.27)) hide)) (pin "1"))

 (symbol (lib_id "Mechanical:Fiducial") (at 224.79 147.955 0) (unit 1) (in_bom no) (on_board yes) (dnp no) (fields_autoplaced)
  (property "Reference" "FID3" (at 227.33 147.9549 0) (effects (font (size 1.27 1.27)) (justify left)))
  (property "Value" "DNP Fiducial" (at 227.33 149.2249 0) (effects (font (size 1.27 1.27)) (justify left) hide))
  (property "Footprint" "Fiducial:Fiducial_1mm_Mask2mm" (at 224.79 147.955 0) (effects (font (size 1.27 1.27)) hide))
  (property "Datasheet" "~" (at 224.79 147.955 0) (effects (font (size 1.27 1.27)) hide))
  (property "Description" "Fiducial" (at 224.79 147.955 0) (effects (font (size 1.27 1.27)) hide))
  (property "Man." "" (at 224.79 147.955 0) (effects (font (size 1.27 1.27)) hide))
  (property "Man. Ref." "" (at 224.79 147.955 0) (effects (font (size 1.27 1.27)) hide)))

 (symbol (lib_id "Library_Pollen:Logo Pollen 2021") (at 243.84 107.95 0) (unit 1) (in_bom no) (on_board yes) (dnp no)
  (property "Reference" "H2" (at 245.11 106.045 0) (effects (font (size 1.27 1.27)) hide))
  (property "Value" "DNP Logo Pollen 2021" (at 250.19 105.41 0) (effects (font (size 1.27 1.27)) hide))
  (property "Footprint" "Library_Pollen:Logo_Pollen_2021_sq" (at 243.84 107.95 0) (effects (font (size 1.27 1.27)) hide))
  (property "Datasheet" "" (at 243.84 107.95 0) (effects (font (size 1.27 1.27)) hide))
  (property "Description" "Logo (silk)" (at 243.84 107.95 0) (effects (font (size 1.27 1.27)) hide))
  (property "Man." "" (at 243.84 107.95 0) (effects (font (size 1.27 1.27)) hide))
  (property "Man. Ref." "" (at 243.84 107.95 0) (effects (font (size 1.27 1.27)) hide)))

 (symbol (lib_id "power:GND") (at 256.54 149.86 0) (unit 1) (in_bom yes) (on_board yes) (dnp no) (fields_autoplaced)
  (property "Reference" "#PWR01" (at 256.54 156.21 0) (effects (font (size 1.27 1.27)) hide))
  (property "Value" "GND" (at 256.54 154.94 0) (effects (font (size 1.27 1.27)) hide))
  (property "Footprint" "" (at 256.54 149.86 0) (effects (font (size 1.27 1.27)) hide))
  (property "Datasheet" "" (at 256.54 149.86 0) (effects (font (size 1.27 1.27)) hide)) (pin "1"))

 (sheet (at 60.96 86.36) (size 38.1 93.98) (fields_autoplaced) (stroke (width 0.1524) (type solid)) (fill (color 0 0 0 0.0000))
  (property "Sheetname" "Microcontroller" (at 60.96 85.6484 0) (effects (font (size 1.27 1.27)) (justify left bottom)))
  (property "Sheetfile" "microcontroller.kicad_sch" (at 60.96 180.9246 0) (effects (font (size 1.27 1.27)) (justify left top) hide))
  (pin "{SPI3}" input (at 60.96 138.43 180) (effects (font (size 1.27 1.27)) (justify left))) (pin "FOC_A_status" input (at 99.06 110.49 0) (effects (font (size 1.27 1.27)) (justify right))) (pin "Driver_A_Fault" input (at 99.06 113.03 0) (effects (font (size 1.27 1.27)) (justify right)))
  (pin "{I2C1}" input (at 60.96 96.52 180) (effects (font (size 1.27 1.27)) (justify left)))
  (pin "{SPI2}" input (at 60.96 102.87 180) (effects (font (size 1.27 1.27)) (justify left)))
  (pin "{SPI1}" input (at 99.06 88.9 0) (effects (font (size 1.27 1.27)) (justify right)))
  (pin "{SPI6}" input (at 99.06 152.4 0) (effects (font (size 1.27 1.27)) (justify right))) (pin "ECAT_IT" input (at 60.96 140.97 180) (effects (font (size 1.27 1.27)) (justify left))) (pin "FOC_A_Enable" input (at 99.06 107.95 0) (effects (font (size 1.27 1.27)) (justify right))) (pin "Driver_B_Fault" input (at 99.06 144.78 0) (effects (font (size 1.27 1.27)) (justify right))) (pin "FOC_B_Enable" input (at 99.06 139.7 0) (effects (font (size 1.27 1.27)) (justify right))) (pin "FOC_B_status" input (at 99.06 142.24 0) (effects (font (size 1.27 1.27)) (justify right)))
  (pin "{SPI4}" input (at 99.06 120.65 0) (effects (font (size 1.27 1.27)) (justify right))) (pin "Driver_C_Fault" input (at 99.06 176.53 0) (effects (font (size 1.27 1.27)) (justify right))) (pin "FOC_C_Enable" input (at 99.06 171.45 0) (effects (font (size 1.27 1.27)) (justify right))) (pin "FOC_C_status" input (at 99.06 173.99 0) (effects (font (size 1.27 1.27)) (justify right))))

 (sheet (at 130.81 121.92) (size 33.02 25.4) (fields_autoplaced) (stroke (width 0.1524) (type solid)) (fill (color 0 0 0 0.0000))
  (property "Sheetname" "FOC Controller B" (at 130.81 121.2084 0) (effects (font (size 1.27 1.27)) (justify left bottom)))
  (property "Sheetfile" "foc_controller_A.kicad_sch" (at 130.81 147.9046 0) (effects (font (size 1.27 1.27)) (justify left top) hide)) (pin "FOC_Enable" input (at 130.81 139.7 180) (effects (font (size 1.27 1.27)) (justify left))) (pin "CS_FOC" input (at 130.81 124.46 180) (effects (font (size 1.27 1.27)) (justify left))) (pin "MISO" input (at 130.81 134.62 180) (effects (font (size 1.27 1.27)) (justify left))) (pin "MOSI" input (at 130.81 132.08 180) (effects (font (size 1.27 1.27)) (justify left))) (pin "SCK" input (at 130.81 129.54 180) (effects (font (size 1.27 1.27)) (justify left))) (pin "CS_Driver" input (at 130.81 127 180) (effects (font (size 1.27 1.27)) (justify left))) (pin "Driver_Fault" input (at 130.81 144.78 180) (effects (font (size 1.27 1.27)) (justify left))) (pin "FOC_status" input (at 130.81 142.24 180) (effects (font (size 1.27 1.27)) (justify left))) (pin "DBGSPI_SCK" input (at 163.83 130.81 0) (effects (font (size 1.27 1.27)) (justify right))) (pin "DBGSPI_TRG" input (at 163.83 138.43 0) (effects (font (size 1.27 1.27)) (justify right))) (pin "DBGSPI_MISO" input (at 163.83 135.89 0) (effects (font (size 1.27 1.27)) (justify right))) (pin "DBGSPI_MOSI" input (at 163.83 133.35 0) (effects (font (size 1.27 1.27)) (justify right))) (pin "DBGSPI_NSS" input (at 163.83 128.27 0) (effects (font (size 1.27 1.27)) (justify right))))

 (sheet (at 22.86 86.36) (size 25.4 38.1) (fields_autoplaced) (stroke (width 0.1524) (type solid)) (fill (color 0 0 0 0.0000))
  (property "Sheetname" "Sensors" (at 22.86 85.6484 0) (effects (font (size 1.27 1.27)) (justify left bottom)))
  (property "Sheetfile" "sensors.kicad_sch" (at 22.86 125.0446 0) (effects (font (size 1.27 1.27)) (justify left top) hide))
  (pin "{I2C1}" input (at 48.26 96.52 0) (effects (font (size 1.27 1.27)) (justify right)))
  (pin "{SPI4}" input (at 48.26 91.44 0) (effects (font (size 1.27 1.27)) (justify right)))
  (pin "{SPI2}" input (at 48.26 102.87 0) (effects (font (size 1.27 1.27)) (justify right)))
  (pin "{SPI6}" input (at 48.26 93.98 0) (effects (font (size 1.27 1.27)) (justify right)))
  (pin "{SPI1}" input (at 48.26 88.9 0) (effects (font (size 1.27 1.27)) (justify right))))

 (sheet (at 130.81 90.17) (size 33.02 25.4) (fields_autoplaced) (stroke (width 0.1524) (type solid)) (fill (color 0 0 0 0.0000))
  (property "Sheetname" "FOC Controller A" (at 130.81 89.4584 0) (effects (font (size 1.27 1.27)) (justify left bottom)))
  (property "Sheetfile" "foc_controller_A.kicad_sch" (at 130.81 116.1546 0) (effects (font (size 1.27 1.27)) (justify left top) hide)) (pin "FOC_Enable" input (at 130.81 107.95 180) (effects (font (size 1.27 1.27)) (justify left))) (pin "CS_FOC" input (at 130.81 92.71 180) (effects (font (size 1.27 1.27)) (justify left))) (pin "MISO" input (at 130.81 102.87 180) (effects (font (size 1.27 1.27)) (justify left))) (pin "MOSI" input (at 130.81 100.33 180) (effects (font (size 1.27 1.27)) (justify left))) (pin "SCK" input (at 130.81 97.79 180) (effects (font (size 1.27 1.27)) (justify left))) (pin "CS_Driver" input (at 130.81 95.25 180) (effects (font (size 1.27 1.27)) (justify left))) (pin "Driver_Fault" input (at 130.81 113.03 180) (effects (font (size 1.27 1.27)) (justify left))) (pin "FOC_status" input (at 130.81 110.49 180) (effects (font (size 1.27 1.27)) (justify left))) (pin "DBGSPI_SCK" input (at 163.83 99.06 0) (effects (font (size 1.27 1.27)) (justify right))) (pin "DBGSPI_TRG" input (at 163.83 106.68 0) (effects (font (size 1.27 1.27)) (justify right))) (pin "DBGSPI_MISO" input (at 163.83 104.14 0) (effects (font (size 1.27 1.27)) (justify right))) (pin "DBGSPI_MOSI" input (at 163.83 101.6 0) (effects (font (size 1.27 1.27)) (justify right))) (pin "DBGSPI_NSS" input (at 163.83 96.52 0) (effects (font (size 1.27 1.27)) (justify right))))

 (sheet (at 22.86 132.08) (size 25.4 20.32) (fields_autoplaced) (stroke (width 0.1524) (type solid)) (fill (color 0 0 0 0.0000))
  (property "Sheetname" "EtherCAT" (at 22.86 131.3684 0) (effects (font (size 1.27 1.27)) (justify left bottom)))
  (property "Sheetfile" "ethercat.kicad_sch" (at 22.86 152.9846 0) (effects (font (size 1.27 1.27)) (justify left top) hide)) (pin "ECAT_IT" input (at 48.26 140.97 0) (effects (font (size 1.27 1.27)) (justify right)))
  (pin "{SPI3}" input (at 48.26 138.43 0) (effects (font (size 1.27 1.27)) (justify right))))

 (sheet (at 130.81 153.67) (size 33.02 25.4) (fields_autoplaced) (stroke (width 0.1524) (type solid)) (fill (color 0 0 0 0.0000))
  (property "Sheetname" "FOC Controller C" (at 130.81 152.9584 0) (effects (font (size 1.27 1.27)) (justify left bottom)))
  (property "Sheetfile" "foc_controller_A.kicad_sch" (at 130.81 179.6546 0) (effects (font (size 1.27 1.27)) (justify left top) hide)) (pin "FOC_Enable" input (at 130.81 171.45 180) (effects (font (size 1.27 1.27)) (justify left))) (pin "CS_FOC" input (at 130.81 156.21 180) (effects (font (size 1.27 1.27)) (justify left))) (pin "MISO" input (at 130.81 166.37 180) (effects (font (size 1.27 1.27)) (justify left))) (pin "MOSI" input (at 130.81 163.83 180) (effects (font (size 1.27 1.27)) (justify left))) (pin "SCK" input (at 130.81 161.29 180) (effects (font (size 1.27 1.27)) (justify left))) (pin "CS_Driver" input (at 130.81 158.75 180) (effects (font (size 1.27 1.27)) (justify left))) (pin "Driver_Fault" input (at 130.81 176.53 180) (effects (font (size 1.27 1.27)) (justify left))) (pin "FOC_status" input (at 130.81 173.99 180) (effects (font (size 1.27 1.27)) (justify left))) (pin "DBGSPI_SCK" input (at 163.83 163.83 0) (effects (font (size 1.27 1.27)) (justify right))) (pin "DBGSPI_TRG" input (at 163.83 171.45 0) (effects (font (size 1.27 1.27)) (justify right))) (pin "DBGSPI_MISO" input (at 163.83 168.91 0) (effects (font (size 1.27 1.27)) (justify right))) (pin "DBGSPI_MOSI" input (at 163.83 166.37 0) (effects (font (size 1.27 1.27)) (justify right))) (pin "DBGSPI_NSS" input (at 163.83 161.29 0) (effects (font (size 1.27 1.27)) (justify right))))

 (sheet_instances (path "" (page "1"))))
